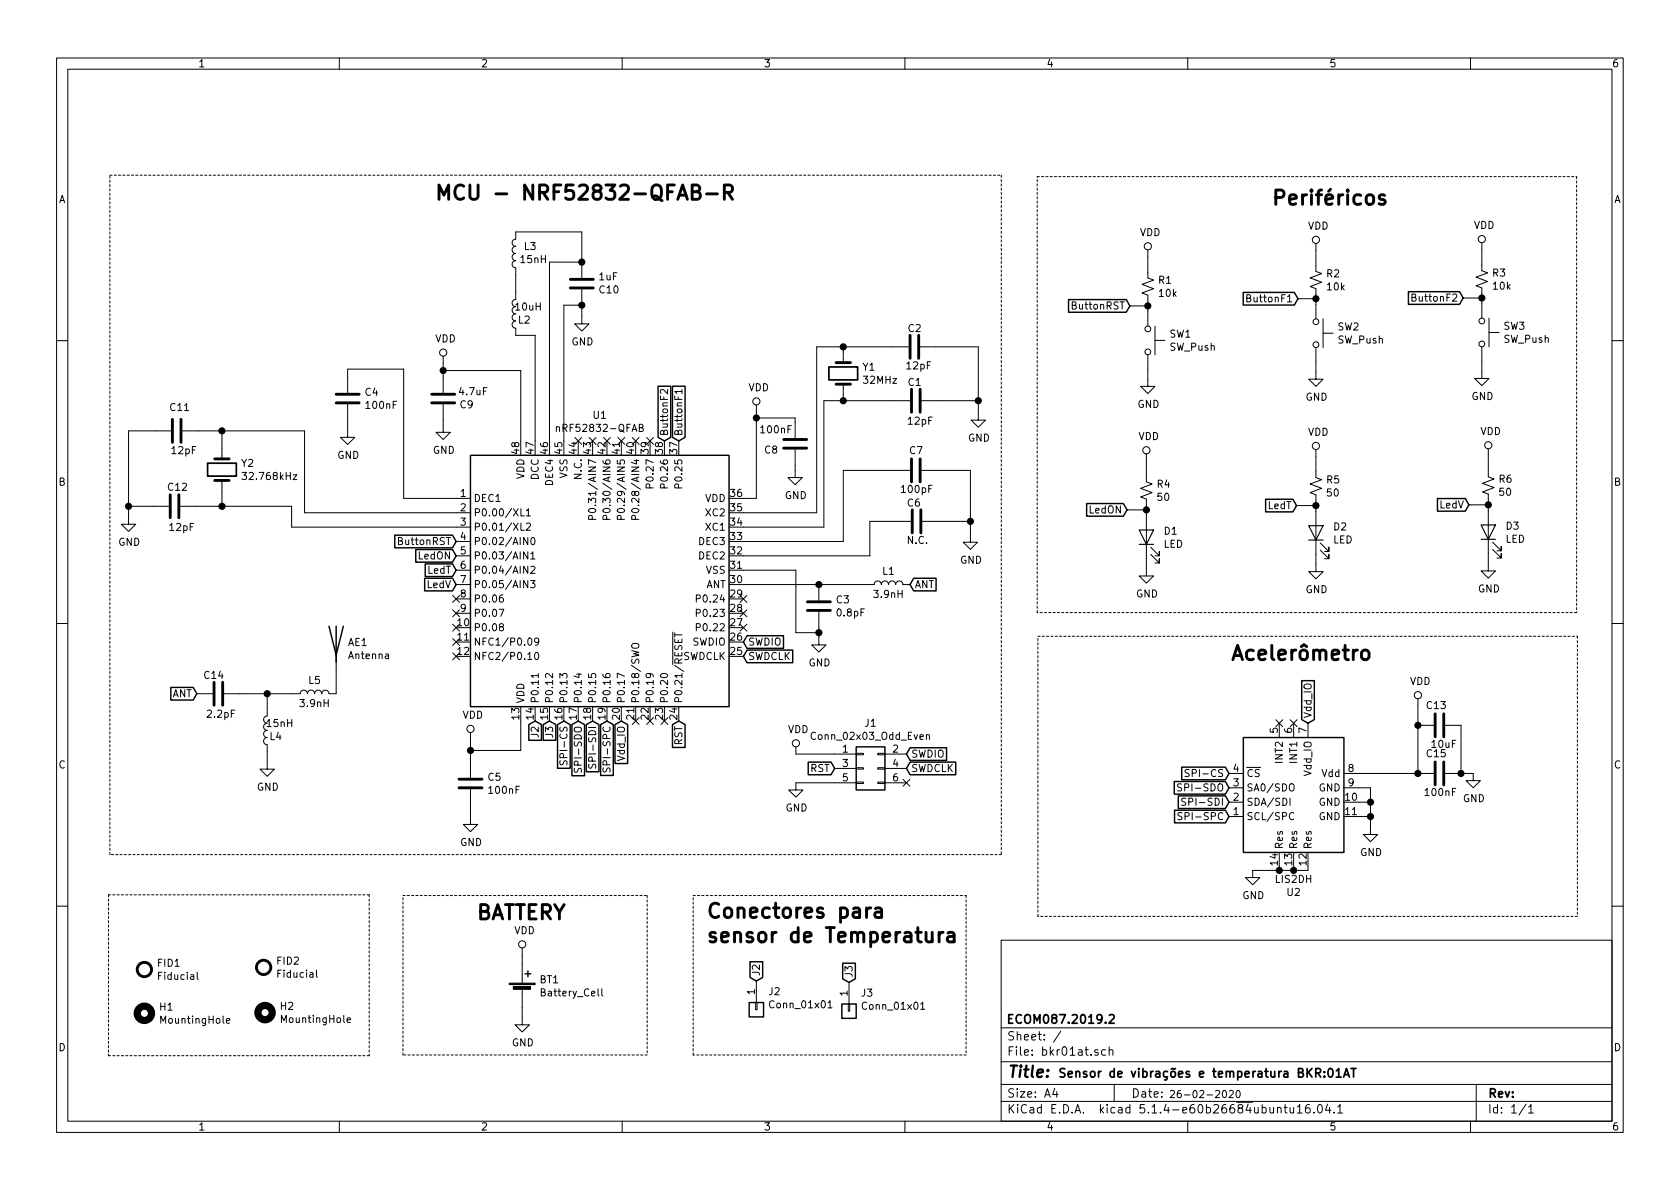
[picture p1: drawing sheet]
EESchema Schematic File Version 4
LIBS:bkr01at-cache
EELAYER 30 0
EELAYER END
$Descr A4 11693 8268
encoding utf-8
Sheet 1 1
Title ""
Date ""
Rev ""
Comp ""
Comment1 ""
Comment2 ""
Comment3 ""
Comment4 ""
$EndDescr
Text Notes 7360 7505 0    60   ~ 12
Sensor de vibrações e temperatura BKR:01AT
Text Notes 7000 7130 0    60   ~ 12
ECOM087.2019.2
Text Notes 8135 7645 0    50   ~ 0
26-02-2020
$Comp
L nrf52832-qfab:nRF52832-QFAB U1
U 1 1
P 4175 4010
F 0 "U1" H 4175 5141 50  0000 C CNN
F 1 "nRF52832-QFAB" H 4175 5050 50  0000 C CNN
F 2 "Package_DFN_QFN:QFN-48-1EP_6x6mm_P0.4mm_EP4.6x4.6mm" H 4175 1910 50  0001 C CNN
F 3 "http://infocenter.nordicsemi.com/pdf/nRF52832_PS_v1.4.pdf" H 3675 4210 50  0001 C CNN
	1    4175 4010
	1    0    0    -1  
$EndComp
$Comp
L Device:C C3
U 1 1
P 5700 4210
F 0 "C3" H 5815 4256 50  0000 L CNN
F 1 "0.8pF" H 5815 4165 50  0000 L CNN
F 2 "Capacitor_SMD:C_0402_1005Metric" H 5738 4060 50  0001 C CNN
F 3 "~" H 5700 4210 50  0001 C CNN
	1    5700 4210
	1    0    0    -1  
$EndComp
$Comp
L Device:C C4
U 1 1
P 2420 2765
F 0 "C4" H 2535 2811 50  0000 L CNN
F 1 "100nF" H 2535 2720 50  0000 L CNN
F 2 "Capacitor_SMD:C_0402_1005Metric" H 2458 2615 50  0001 C CNN
F 3 "~" H 2420 2765 50  0001 C CNN
	1    2420 2765
	1    0    0    -1  
$EndComp
$Comp
L Device:C C5
U 1 1
P 3275 5445
F 0 "C5" H 3390 5491 50  0000 L CNN
F 1 "100nF" H 3390 5400 50  0000 L CNN
F 2 "Capacitor_SMD:C_0402_1005Metric" H 3313 5295 50  0001 C CNN
F 3 "~" H 3275 5445 50  0001 C CNN
	1    3275 5445
	1    0    0    -1  
$EndComp
Wire Wire Line
	3175 3460 2810 3460
Wire Wire Line
	2810 3460 2810 2560
Wire Wire Line
	2810 2560 2420 2560
Wire Wire Line
	2420 2560 2420 2615
Wire Wire Line
	5175 3460 5265 3460
$Comp
L power:GND #PWR0101
U 1 1
P 5535 3265
F 0 "#PWR0101" H 5535 3015 50  0001 C CNN
F 1 "GND" H 5540 3092 50  0000 C CNN
F 2 "" H 5535 3265 50  0001 C CNN
F 3 "" H 5535 3265 50  0001 C CNN
	1    5535 3265
	1    0    0    -1  
$EndComp
Wire Wire Line
	5535 3230 5535 3265
Wire Wire Line
	5175 3560 5685 3560
Wire Wire Line
	5685 3560 5685 2405
Wire Wire Line
	5685 2405 5870 2405
$Comp
L power:GND #PWR0102
U 1 1
P 6810 2865
F 0 "#PWR0102" H 6810 2615 50  0001 C CNN
F 1 "GND" H 6815 2692 50  0000 C CNN
F 2 "" H 6810 2865 50  0001 C CNN
F 3 "" H 6810 2865 50  0001 C CNN
	1    6810 2865
	1    0    0    -1  
$EndComp
Wire Wire Line
	6515 2405 6810 2405
Wire Wire Line
	6810 2405 6810 2780
Wire Wire Line
	6525 2780 6810 2780
Wire Wire Line
	6225 2780 5870 2780
Wire Wire Line
	5735 3660 5175 3660
$Comp
L power:GND #PWR0103
U 1 1
P 6755 3715
F 0 "#PWR0103" H 6755 3465 50  0001 C CNN
F 1 "GND" H 6760 3542 50  0000 C CNN
F 2 "" H 6755 3715 50  0001 C CNN
F 3 "" H 6755 3715 50  0001 C CNN
	1    6755 3715
	1    0    0    -1  
$EndComp
Wire Wire Line
	6755 3620 6530 3620
Wire Wire Line
	6525 3265 6755 3265
Wire Wire Line
	6755 3265 6755 3620
Wire Wire Line
	6230 3620 6055 3620
Wire Wire Line
	6055 3620 6055 3860
Wire Wire Line
	6055 3860 5175 3860
Wire Wire Line
	6225 3265 5870 3265
Wire Wire Line
	5870 3265 5870 3760
Wire Wire Line
	5870 3760 5175 3760
Wire Wire Line
	3175 3560 2120 3560
Wire Wire Line
	2120 3560 2120 2990
$Comp
L Device:Crystal Y1
U 1 1
P 5870 2590
F 0 "Y1" V 5824 2721 50  0000 L CNN
F 1 "32MHz" V 5915 2721 50  0000 L CNN
F 2 "Crystal:Crystal_SMD_2016-4Pin_2.0x1.6mm" H 5870 2590 50  0001 C CNN
F 3 "~" H 5870 2590 50  0001 C CNN
	1    5870 2590
	0    1    1    0   
$EndComp
$Comp
L Device:Crystal Y2
U 1 1
P 1545 3260
F 0 "Y2" V 1499 3391 50  0000 L CNN
F 1 "32.768kHz" V 1590 3391 50  0000 L CNN
F 2 "Crystal:Crystal_SMD_3215-2Pin_3.2x1.5mm" H 1545 3260 50  0001 C CNN
F 3 "~" H 1545 3260 50  0001 C CNN
	1    1545 3260
	0    1    1    0   
$EndComp
Wire Wire Line
	2120 2990 1545 2990
$Comp
L Device:L L2
U 1 1
P 3590 2175
F 0 "L2" H 3483 2221 50  0000 L CNN
F 1 "10uH" H 3403 2130 50  0000 L CNN
F 2 "Inductor_SMD:L_0402_1005Metric" H 3590 2175 50  0001 C CNN
F 3 "~" H 3590 2175 50  0001 C CNN
	1    3590 2175
	-1   0    0    1   
$EndComp
$Comp
L Device:L L3
U 1 1
P 3590 1755
F 0 "L3" H 3536 1709 50  0000 R CNN
F 1 "15nH" H 3566 1800 50  0000 R CNN
F 2 "Inductor_SMD:L_0402_1005Metric" H 3590 1755 50  0001 C CNN
F 3 "~" H 3590 1755 50  0001 C CNN
	1    3590 1755
	-1   0    0    1   
$EndComp
Wire Wire Line
	3590 2025 3590 1905
$Comp
L Device:C C10
U 1 1
P 4050 1965
F 0 "C10" H 3785 2011 50  0000 L CNN
F 1 "1uF" H 3795 1920 50  0000 L CNN
F 2 "Capacitor_SMD:C_0402_1005Metric" H 4088 1815 50  0001 C CNN
F 3 "~" H 4050 1965 50  0001 C CNN
	1    4050 1965
	-1   0    0    1   
$EndComp
Wire Wire Line
	3825 1815 3825 3060
Wire Wire Line
	3825 1815 4050 1815
Wire Wire Line
	4050 2115 3925 2115
Wire Wire Line
	3925 2115 3925 3060
Wire Wire Line
	3725 3060 3725 2325
Wire Wire Line
	3725 2325 3590 2325
Wire Wire Line
	4050 1815 4050 1605
Wire Wire Line
	4050 1605 3590 1605
Connection ~ 4050 1815
$Comp
L power:GND #PWR0104
U 1 1
P 4050 2195
F 0 "#PWR0104" H 4050 1945 50  0001 C CNN
F 1 "GND" H 4055 2022 50  0000 C CNN
F 2 "" H 4050 2195 50  0001 C CNN
F 3 "" H 4050 2195 50  0001 C CNN
	1    4050 2195
	1    0    0    -1  
$EndComp
$Comp
L power:GND #PWR0105
U 1 1
P 3085 2950
F 0 "#PWR0105" H 3085 2700 50  0001 C CNN
F 1 "GND" H 3090 2777 50  0000 C CNN
F 2 "" H 3085 2950 50  0001 C CNN
F 3 "" H 3085 2950 50  0001 C CNN
	1    3085 2950
	1    0    0    -1  
$EndComp
Wire Wire Line
	3085 2915 3085 2950
Wire Wire Line
	4050 2115 4050 2195
Connection ~ 4050 2115
Wire Wire Line
	6810 2865 6810 2780
Connection ~ 6810 2780
Wire Wire Line
	6755 3715 6755 3620
Connection ~ 6755 3620
$Comp
L power:GND #PWR0106
U 1 1
P 2420 2985
F 0 "#PWR0106" H 2420 2735 50  0001 C CNN
F 1 "GND" H 2425 2812 50  0000 C CNN
F 2 "" H 2420 2985 50  0001 C CNN
F 3 "" H 2420 2985 50  0001 C CNN
	1    2420 2985
	1    0    0    -1  
$EndComp
Wire Wire Line
	2420 2985 2420 2915
Wire Wire Line
	5870 2740 5870 2780
Connection ~ 5870 2780
Wire Wire Line
	5870 2780 5735 2780
Wire Wire Line
	5870 2440 5870 2405
Connection ~ 5870 2405
Wire Wire Line
	5870 2405 6215 2405
$Comp
L power:VDD #PWR0107
U 1 1
P 5265 2860
F 0 "#PWR0107" H 5265 2710 50  0001 C CNN
F 1 "VDD" H 5282 3033 50  0000 C CNN
F 2 "" H 5265 2860 50  0001 C CNN
F 3 "" H 5265 2860 50  0001 C CNN
	1    5265 2860
	1    0    0    -1  
$EndComp
$Comp
L power:VDD #PWR0108
U 1 1
P 3275 5140
F 0 "#PWR0108" H 3275 4990 50  0001 C CNN
F 1 "VDD" H 3292 5313 50  0000 C CNN
F 2 "" H 3275 5140 50  0001 C CNN
F 3 "" H 3275 5140 50  0001 C CNN
	1    3275 5140
	1    0    0    -1  
$EndComp
Wire Wire Line
	1365 3515 1545 3515
Wire Wire Line
	2030 3515 2030 3660
Wire Wire Line
	2030 3660 3175 3660
Wire Wire Line
	1080 2990 895  2990
Wire Wire Line
	895  2990 895  3515
Wire Wire Line
	895  3515 1065 3515
$Comp
L power:GND #PWR0109
U 1 1
P 895 3590
F 0 "#PWR0109" H 895 3340 50  0001 C CNN
F 1 "GND" H 900 3417 50  0000 C CNN
F 2 "" H 895 3590 50  0001 C CNN
F 3 "" H 895 3590 50  0001 C CNN
	1    895  3590
	1    0    0    -1  
$EndComp
Wire Wire Line
	895  3590 895  3515
Connection ~ 895  3515
Wire Wire Line
	1545 3410 1545 3515
Connection ~ 1545 3515
Wire Wire Line
	1545 3515 2030 3515
Wire Wire Line
	1545 3110 1545 2990
Connection ~ 1545 2990
Wire Wire Line
	1545 2990 1380 2990
$Comp
L power:GND #PWR0110
U 1 1
P 3275 5680
F 0 "#PWR0110" H 3275 5430 50  0001 C CNN
F 1 "GND" H 3280 5507 50  0000 C CNN
F 2 "" H 3275 5680 50  0001 C CNN
F 3 "" H 3275 5680 50  0001 C CNN
	1    3275 5680
	1    0    0    -1  
$EndComp
Wire Wire Line
	3275 5595 3275 5680
$Comp
L power:GND #PWR0111
U 1 1
P 5700 4430
F 0 "#PWR0111" H 5700 4180 50  0001 C CNN
F 1 "GND" H 5705 4257 50  0000 C CNN
F 2 "" H 5700 4430 50  0001 C CNN
F 3 "" H 5700 4430 50  0001 C CNN
	1    5700 4430
	1    0    0    -1  
$EndComp
Wire Wire Line
	5700 4360 5700 4395
Wire Wire Line
	5175 4060 5700 4060
Connection ~ 5700 4060
Wire Wire Line
	5700 4060 6035 4060
Wire Wire Line
	5735 2780 5735 3660
Wire Wire Line
	5700 4395 5540 4395
Wire Wire Line
	5540 4395 5540 3960
Wire Wire Line
	5540 3960 5175 3960
Connection ~ 5700 4395
Wire Wire Line
	5700 4395 5700 4430
$Comp
L Device:C C11
U 1 1
P 1230 2990
F 0 "C11" V 1065 2936 50  0000 L CNN
F 1 "12pF" V 1365 2945 50  0000 L CNN
F 2 "Capacitor_SMD:C_0402_1005Metric" H 1268 2840 50  0001 C CNN
F 3 "~" H 1230 2990 50  0001 C CNN
	1    1230 2990
	0    1    1    0   
$EndComp
$Comp
L Device:C C12
U 1 1
P 1215 3515
F 0 "C12" V 1080 3461 50  0000 L CNN
F 1 "12pF" V 1360 3470 50  0000 L CNN
F 2 "Capacitor_SMD:C_0402_1005Metric" H 1253 3365 50  0001 C CNN
F 3 "~" H 1215 3515 50  0001 C CNN
	1    1215 3515
	0    1    1    0   
$EndComp
Text GLabel 6335 4060 2    50   Input ~ 0
ANT
Wire Wire Line
	5265 2860 5265 2900
$Comp
L Device:C C8
U 1 1
P 5535 3080
F 0 "C8" H 5650 3126 50  0000 L CNN
F 1 "100nF" H 5550 2985 50  0000 L CNN
F 2 "Capacitor_SMD:C_0402_1005Metric" H 5573 2930 50  0001 C CNN
F 3 "~" H 5535 3080 50  0001 C CNN
	1    5535 3080
	-1   0    0    1   
$EndComp
Wire Wire Line
	5535 2930 5535 2900
Wire Wire Line
	5535 2900 5265 2900
Connection ~ 5265 2900
Wire Wire Line
	5265 2900 5265 3460
$Comp
L Device:L L1
U 1 1
P 6185 4060
F 0 "L1" V 6275 4060 50  0000 C CNN
F 1 "3.9nH" V 6114 4060 50  0000 C CNN
F 2 "Inductor_SMD:L_0402_1005Metric" H 6185 4060 50  0001 C CNN
F 3 "~" H 6185 4060 50  0001 C CNN
	1    6185 4060
	0    -1   -1   0   
$EndComp
$Comp
L Device:C C2
U 1 1
P 6365 2405
F 0 "C2" V 6490 2351 50  0000 L CNN
F 1 "12pF" V 6230 2280 50  0000 L CNN
F 2 "Capacitor_SMD:C_0402_1005Metric" H 6403 2255 50  0001 C CNN
F 3 "~" H 6365 2405 50  0001 C CNN
	1    6365 2405
	0    -1   -1   0   
$EndComp
$Comp
L Device:C C1
U 1 1
P 6375 2780
F 0 "C1" V 6500 2736 50  0000 L CNN
F 1 "12pF" V 6230 2655 50  0000 L CNN
F 2 "Capacitor_SMD:C_0402_1005Metric" H 6413 2630 50  0001 C CNN
F 3 "~" H 6375 2780 50  0001 C CNN
	1    6375 2780
	0    -1   -1   0   
$EndComp
$Comp
L Device:C C6
U 1 1
P 6380 3620
F 0 "C6" V 6505 3586 50  0000 L CNN
F 1 "N.C." V 6245 3535 50  0000 L CNN
F 2 "Capacitor_SMD:C_0402_1005Metric" H 6418 3470 50  0001 C CNN
F 3 "~" H 6380 3620 50  0001 C CNN
	1    6380 3620
	0    -1   -1   0   
$EndComp
$Comp
L Device:C C7
U 1 1
P 6375 3265
F 0 "C7" V 6510 3211 50  0000 L CNN
F 1 "100pF" V 6240 3140 50  0000 L CNN
F 2 "Capacitor_SMD:C_0402_1005Metric" H 6413 3115 50  0001 C CNN
F 3 "~" H 6375 3265 50  0001 C CNN
	1    6375 3265
	0    -1   -1   0   
$EndComp
NoConn ~ 4525 5010
NoConn ~ 5175 4360
NoConn ~ 5175 4160
NoConn ~ 3175 4160
NoConn ~ 3175 4260
NoConn ~ 3175 4360
NoConn ~ 3175 4460
NoConn ~ 3175 4560
NoConn ~ 4525 3060
NoConn ~ 4425 3060
NoConn ~ 4325 3060
NoConn ~ 4225 3060
NoConn ~ 4125 3060
NoConn ~ 4025 3060
$Comp
L Device:C C9
U 1 1
P 3085 2765
F 0 "C9" H 2870 2811 50  0000 L CNN
F 1 "4.7uF" H 2770 2720 50  0000 L CNN
F 2 "Capacitor_SMD:C_0402_1005Metric" H 3123 2615 50  0001 C CNN
F 3 "~" H 3085 2765 50  0001 C CNN
	1    3085 2765
	-1   0    0    1   
$EndComp
NoConn ~ 5175 4260
NoConn ~ 4625 5010
Wire Notes Line
	6970 1210 6970 5940
Wire Notes Line
	6970 5940 765  5940
Wire Notes Line
	765  5940 765  1210
Wire Notes Line
	765  1210 6970 1210
Text Notes 3020 1400 0    100  ~ 20
MCU - NRF52832-QFAB-R
$Comp
L Device:C C14
U 1 1
P 1520 4820
F 0 "C14" V 1645 4776 50  0000 L CNN
F 1 "2.2pF" V 1375 4695 50  0000 L CNN
F 2 "Capacitor_SMD:C_0402_1005Metric" H 1558 4670 50  0001 C CNN
F 3 "~" H 1520 4820 50  0001 C CNN
	1    1520 4820
	0    -1   -1   0   
$EndComp
$Comp
L Device:L L5
U 1 1
P 2190 4820
F 0 "L5" V 2280 4820 50  0000 C CNN
F 1 "3.9nH" V 2119 4820 50  0000 C CNN
F 2 "Inductor_SMD:L_0402_1005Metric" H 2190 4820 50  0001 C CNN
F 3 "~" H 2190 4820 50  0001 C CNN
	1    2190 4820
	0    -1   -1   0   
$EndComp
$Comp
L Device:L L4
U 1 1
P 1860 5075
F 0 "L4" H 1753 5121 50  0000 L CNN
F 1 "15nH" H 1673 5030 50  0000 L CNN
F 2 "Inductor_SMD:L_0402_1005Metric" H 1860 5075 50  0001 C CNN
F 3 "~" H 1860 5075 50  0001 C CNN
	1    1860 5075
	-1   0    0    1   
$EndComp
Text GLabel 1370 4820 0    50   Input ~ 0
ANT
Wire Wire Line
	1670 4820 1860 4820
Wire Wire Line
	1860 4925 1860 4820
Connection ~ 1860 4820
Wire Wire Line
	1860 4820 2040 4820
$Comp
L power:GND #PWR0115
U 1 1
P 1860 5295
F 0 "#PWR0115" H 1860 5045 50  0001 C CNN
F 1 "GND" H 1865 5122 50  0000 C CNN
F 2 "" H 1860 5295 50  0001 C CNN
F 3 "" H 1860 5295 50  0001 C CNN
	1    1860 5295
	1    0    0    -1  
$EndComp
Wire Wire Line
	1860 5225 1860 5295
$Comp
L Device:Antenna AE1
U 1 1
P 2340 4450
F 0 "AE1" H 2420 4439 50  0000 L CNN
F 1 "Antenna" H 2420 4348 50  0000 L CNN
F 2 "antena_ble:2450AT18B100" H 2340 4450 50  0001 C CNN
F 3 "~" H 2340 4450 50  0001 C CNN
	1    2340 4450
	1    0    0    -1  
$EndComp
Wire Wire Line
	2340 4820 2340 4650
$Comp
L Switch:SW_Push SW3
U 1 1
P 10315 2305
F 0 "SW3" V 10269 2453 50  0000 L CNN
F 1 "SW_Push" V 10360 2453 50  0000 L CNN
F 2 "Button_Switch_SMD:SW_MEC_5GSH9" H 10315 2505 50  0001 C CNN
F 3 "~" H 10315 2505 50  0001 C CNN
	1    10315 2305
	0    1    1    0   
$EndComp
$Comp
L Switch:SW_Push SW2
U 1 1
P 9160 2310
F 0 "SW2" V 9114 2458 50  0000 L CNN
F 1 "SW_Push" V 9205 2458 50  0000 L CNN
F 2 "Button_Switch_SMD:SW_MEC_5GSH9" H 9160 2510 50  0001 C CNN
F 3 "~" H 9160 2510 50  0001 C CNN
	1    9160 2310
	0    1    1    0   
$EndComp
$Comp
L Switch:SW_Push SW1
U 1 1
P 7990 2360
F 0 "SW1" V 7944 2508 50  0000 L CNN
F 1 "SW_Push" V 8035 2508 50  0000 L CNN
F 2 "Button_Switch_SMD:SW_MEC_5GSH9" H 7990 2560 50  0001 C CNN
F 3 "~" H 7990 2560 50  0001 C CNN
	1    7990 2360
	0    1    1    0   
$EndComp
$Comp
L power:GND #PWR0116
U 1 1
P 7990 2630
F 0 "#PWR0116" H 7990 2380 50  0001 C CNN
F 1 "GND" H 7995 2457 50  0000 C CNN
F 2 "" H 7990 2630 50  0001 C CNN
F 3 "" H 7990 2630 50  0001 C CNN
	1    7990 2630
	1    0    0    -1  
$EndComp
Wire Wire Line
	7990 2560 7990 2630
$Comp
L power:GND #PWR0117
U 1 1
P 9160 2580
F 0 "#PWR0117" H 9160 2330 50  0001 C CNN
F 1 "GND" H 9165 2407 50  0000 C CNN
F 2 "" H 9160 2580 50  0001 C CNN
F 3 "" H 9160 2580 50  0001 C CNN
	1    9160 2580
	1    0    0    -1  
$EndComp
$Comp
L power:GND #PWR0118
U 1 1
P 10315 2575
F 0 "#PWR0118" H 10315 2325 50  0001 C CNN
F 1 "GND" H 10320 2402 50  0000 C CNN
F 2 "" H 10315 2575 50  0001 C CNN
F 3 "" H 10315 2575 50  0001 C CNN
	1    10315 2575
	1    0    0    -1  
$EndComp
$Comp
L Device:R_Small_US R1
U 1 1
P 7990 1985
F 0 "R1" H 8058 2031 50  0000 L CNN
F 1 "10k" H 8058 1940 50  0000 L CNN
F 2 "Resistor_SMD:R_0402_1005Metric" H 7990 1985 50  0001 C CNN
F 3 "~" H 7990 1985 50  0001 C CNN
	1    7990 1985
	1    0    0    -1  
$EndComp
$Comp
L Device:R_Small_US R2
U 1 1
P 9160 1940
F 0 "R2" H 9228 1986 50  0000 L CNN
F 1 "10k" H 9228 1895 50  0000 L CNN
F 2 "Resistor_SMD:R_0402_1005Metric" H 9160 1940 50  0001 C CNN
F 3 "~" H 9160 1940 50  0001 C CNN
	1    9160 1940
	1    0    0    -1  
$EndComp
$Comp
L Device:R_Small_US R3
U 1 1
P 10315 1935
F 0 "R3" H 10383 1981 50  0000 L CNN
F 1 "10k" H 10383 1890 50  0000 L CNN
F 2 "Resistor_SMD:R_0402_1005Metric" H 10315 1935 50  0001 C CNN
F 3 "~" H 10315 1935 50  0001 C CNN
	1    10315 1935
	1    0    0    -1  
$EndComp
Wire Wire Line
	7990 2085 7990 2120
Wire Wire Line
	9160 2040 9160 2070
Wire Wire Line
	10315 2035 10315 2065
$Comp
L power:VDD #PWR0119
U 1 1
P 7990 1780
F 0 "#PWR0119" H 7990 1630 50  0001 C CNN
F 1 "VDD" H 8007 1953 50  0000 C CNN
F 2 "" H 7990 1780 50  0001 C CNN
F 3 "" H 7990 1780 50  0001 C CNN
	1    7990 1780
	1    0    0    -1  
$EndComp
$Comp
L power:VDD #PWR0120
U 1 1
P 9160 1735
F 0 "#PWR0120" H 9160 1585 50  0001 C CNN
F 1 "VDD" H 9177 1908 50  0000 C CNN
F 2 "" H 9160 1735 50  0001 C CNN
F 3 "" H 9160 1735 50  0001 C CNN
	1    9160 1735
	1    0    0    -1  
$EndComp
$Comp
L power:VDD #PWR0121
U 1 1
P 10315 1730
F 0 "#PWR0121" H 10315 1580 50  0001 C CNN
F 1 "VDD" H 10332 1903 50  0000 C CNN
F 2 "" H 10315 1730 50  0001 C CNN
F 3 "" H 10315 1730 50  0001 C CNN
	1    10315 1730
	1    0    0    -1  
$EndComp
Wire Wire Line
	7990 1780 7990 1885
Wire Wire Line
	9160 1735 9160 1840
Wire Wire Line
	10315 1730 10315 1835
Wire Wire Line
	9160 2510 9160 2580
Wire Wire Line
	10315 2505 10315 2575
$Comp
L power:GND #PWR0122
U 1 1
P 7980 3950
F 0 "#PWR0122" H 7980 3700 50  0001 C CNN
F 1 "GND" H 7985 3777 50  0000 C CNN
F 2 "" H 7980 3950 50  0001 C CNN
F 3 "" H 7980 3950 50  0001 C CNN
	1    7980 3950
	1    0    0    -1  
$EndComp
Wire Wire Line
	7980 3880 7980 3950
$Comp
L Device:R_Small_US R4
U 1 1
P 7980 3405
F 0 "R4" H 8048 3451 50  0000 L CNN
F 1 "50" H 8048 3360 50  0000 L CNN
F 2 "Resistor_SMD:R_0402_1005Metric" H 7980 3405 50  0001 C CNN
F 3 "~" H 7980 3405 50  0001 C CNN
	1    7980 3405
	1    0    0    -1  
$EndComp
Wire Wire Line
	7980 3505 7980 3540
$Comp
L power:VDD #PWR0123
U 1 1
P 7980 3200
F 0 "#PWR0123" H 7980 3050 50  0001 C CNN
F 1 "VDD" H 7997 3373 50  0000 C CNN
F 2 "" H 7980 3200 50  0001 C CNN
F 3 "" H 7980 3200 50  0001 C CNN
	1    7980 3200
	1    0    0    -1  
$EndComp
$Comp
L Device:LED D1
U 1 1
P 7980 3730
F 0 "D1" V 8019 3613 50  0000 R CNN
F 1 "LED" V 7928 3613 50  0000 R CNN
F 2 "LED_SMD:LED_0603_1608Metric" H 7980 3730 50  0001 C CNN
F 3 "~" H 7980 3730 50  0001 C CNN
	1    7980 3730
	0    -1   -1   0   
$EndComp
$Comp
L power:GND #PWR0124
U 1 1
P 9160 3920
F 0 "#PWR0124" H 9160 3670 50  0001 C CNN
F 1 "GND" H 9165 3747 50  0000 C CNN
F 2 "" H 9160 3920 50  0001 C CNN
F 3 "" H 9160 3920 50  0001 C CNN
	1    9160 3920
	1    0    0    -1  
$EndComp
Wire Wire Line
	9160 3850 9160 3920
$Comp
L Device:R_Small_US R5
U 1 1
P 9160 3375
F 0 "R5" H 9228 3421 50  0000 L CNN
F 1 "50" H 9228 3330 50  0000 L CNN
F 2 "Resistor_SMD:R_0402_1005Metric" H 9160 3375 50  0001 C CNN
F 3 "~" H 9160 3375 50  0001 C CNN
	1    9160 3375
	1    0    0    -1  
$EndComp
Wire Wire Line
	9160 3475 9160 3510
$Comp
L power:VDD #PWR0125
U 1 1
P 9160 3170
F 0 "#PWR0125" H 9160 3020 50  0001 C CNN
F 1 "VDD" H 9177 3343 50  0000 C CNN
F 2 "" H 9160 3170 50  0001 C CNN
F 3 "" H 9160 3170 50  0001 C CNN
	1    9160 3170
	1    0    0    -1  
$EndComp
Wire Wire Line
	9160 3170 9160 3275
$Comp
L Device:LED D2
U 1 1
P 9160 3700
F 0 "D2" V 9199 3583 50  0000 R CNN
F 1 "LED" V 9108 3583 50  0000 R CNN
F 2 "LED_SMD:LED_0603_1608Metric" H 9160 3700 50  0001 C CNN
F 3 "~" H 9160 3700 50  0001 C CNN
	1    9160 3700
	0    -1   -1   0   
$EndComp
$Comp
L power:GND #PWR0126
U 1 1
P 10360 3915
F 0 "#PWR0126" H 10360 3665 50  0001 C CNN
F 1 "GND" H 10365 3742 50  0000 C CNN
F 2 "" H 10360 3915 50  0001 C CNN
F 3 "" H 10360 3915 50  0001 C CNN
	1    10360 3915
	1    0    0    -1  
$EndComp
Wire Wire Line
	10360 3845 10360 3915
$Comp
L Device:R_Small_US R6
U 1 1
P 10360 3370
F 0 "R6" H 10428 3416 50  0000 L CNN
F 1 "50" H 10428 3325 50  0000 L CNN
F 2 "Resistor_SMD:R_0402_1005Metric" H 10360 3370 50  0001 C CNN
F 3 "~" H 10360 3370 50  0001 C CNN
	1    10360 3370
	1    0    0    -1  
$EndComp
Wire Wire Line
	10360 3470 10360 3505
$Comp
L power:VDD #PWR0127
U 1 1
P 10360 3165
F 0 "#PWR0127" H 10360 3015 50  0001 C CNN
F 1 "VDD" H 10377 3338 50  0000 C CNN
F 2 "" H 10360 3165 50  0001 C CNN
F 3 "" H 10360 3165 50  0001 C CNN
	1    10360 3165
	1    0    0    -1  
$EndComp
Wire Wire Line
	10360 3165 10360 3270
$Comp
L Device:LED D3
U 1 1
P 10360 3695
F 0 "D3" V 10399 3578 50  0000 R CNN
F 1 "LED" V 10308 3578 50  0000 R CNN
F 2 "LED_SMD:LED_0603_1608Metric" H 10360 3695 50  0001 C CNN
F 3 "~" H 10360 3695 50  0001 C CNN
	1    10360 3695
	0    -1   -1   0   
$EndComp
Text GLabel 3175 3760 0    50   Input ~ 0
ButtonRST
Text GLabel 3175 3860 0    50   Input ~ 0
LedON
Text GLabel 7865 2120 0    50   Input ~ 0
ButtonRST
Text GLabel 7845 3540 0    50   Input ~ 0
LedON
Wire Wire Line
	7980 3540 7845 3540
Connection ~ 7980 3540
Wire Wire Line
	7980 3540 7980 3580
Wire Wire Line
	7990 2120 7865 2120
Connection ~ 7990 2120
Wire Wire Line
	7990 2120 7990 2160
Text GLabel 9035 2070 0    50   Input ~ 0
ButtonF1
Wire Wire Line
	9160 2070 9035 2070
Connection ~ 9160 2070
Wire Wire Line
	9160 2070 9160 2110
Text GLabel 10185 2065 0    50   Input ~ 0
ButtonF2
Wire Wire Line
	10185 2065 10315 2065
Connection ~ 10315 2065
Wire Wire Line
	10315 2065 10315 2105
Text GLabel 9025 3510 0    50   Input ~ 0
LedT
Wire Wire Line
	9025 3510 9160 3510
Connection ~ 9160 3510
Wire Wire Line
	9160 3510 9160 3550
Text GLabel 10225 3505 0    50   Input ~ 0
LedV
Wire Wire Line
	10225 3505 10360 3505
Connection ~ 10360 3505
Wire Wire Line
	10360 3505 10360 3545
Text Notes 8845 1435 0    100  ~ 20
Periféricos
Text GLabel 3175 3960 0    50   Input ~ 0
LedT
Text GLabel 3175 4060 0    50   Input ~ 0
LedV
Text GLabel 4725 3060 1    50   Input ~ 0
ButtonF1
Text GLabel 4625 3060 1    50   Input ~ 0
ButtonF2
$Comp
L Connector_Generic:Conn_02x03_Odd_Even J1
U 1 1
P 6010 5340
F 0 "J1" H 6060 5657 50  0000 C CNN
F 1 "Conn_02x03_Odd_Even" H 6060 5566 50  0000 C CNN
F 2 "Connector:Tag-Connect_TC2030-IDC-NL_2x03_P1.27mm_Vertical" H 6010 5340 50  0001 C CNN
F 3 "~" H 6010 5340 50  0001 C CNN
	1    6010 5340
	1    0    0    -1  
$EndComp
Text GLabel 4725 5010 3    50   Input ~ 0
RST
Text GLabel 5810 5340 0    50   Input ~ 0
RST
Text GLabel 5175 4460 2    50   Input ~ 0
SWDIO
Text GLabel 6310 5240 2    50   Input ~ 0
SWDIO
Text GLabel 6310 5340 2    50   Input ~ 0
SWDCLK
Text GLabel 5175 4560 2    50   Input ~ 0
SWDCLK
$Comp
L power:GND #PWR0128
U 1 1
P 5540 5440
F 0 "#PWR0128" H 5540 5190 50  0001 C CNN
F 1 "GND" H 5545 5267 50  0000 C CNN
F 2 "" H 5540 5440 50  0001 C CNN
F 3 "" H 5540 5440 50  0001 C CNN
	1    5540 5440
	1    0    0    -1  
$EndComp
$Comp
L power:VDD #PWR0129
U 1 1
P 5540 5240
F 0 "#PWR0129" H 5540 5090 50  0001 C CNN
F 1 "VDD" H 5557 5413 50  0000 C CNN
F 2 "" H 5540 5240 50  0001 C CNN
F 3 "" H 5540 5240 50  0001 C CNN
	1    5540 5240
	1    0    0    -1  
$EndComp
Wire Wire Line
	5810 5240 5540 5240
NoConn ~ 6310 5440
Wire Wire Line
	5810 5440 5540 5440
NoConn ~ 4425 5010
$Comp
L power:VDD #PWR0112
U 1 1
P 3085 2520
F 0 "#PWR0112" H 3085 2370 50  0001 C CNN
F 1 "VDD" H 3102 2693 50  0000 C CNN
F 2 "" H 3085 2520 50  0001 C CNN
F 3 "" H 3085 2520 50  0001 C CNN
	1    3085 2520
	1    0    0    -1  
$EndComp
Wire Wire Line
	3625 3060 3625 2570
Wire Wire Line
	3625 2570 3085 2570
Wire Wire Line
	3085 2570 3085 2520
Wire Wire Line
	3085 2570 3085 2615
Connection ~ 3085 2570
Wire Wire Line
	3625 5010 3625 5215
Wire Wire Line
	3625 5215 3275 5215
Wire Wire Line
	3275 5215 3275 5140
Wire Wire Line
	3275 5295 3275 5215
Connection ~ 3275 5215
Wire Notes Line
	7220 1220 10975 1220
Wire Notes Line
	10975 1220 10975 4255
Wire Notes Line
	10975 4255 7220 4255
Wire Notes Line
	7220 4255 7220 1220
Wire Wire Line
	7980 3200 7980 3305
$Comp
L sensor_motion:LIS2DH U2
U 1 1
P 9055 5825
F 0 "U2" H 9105 6206 50  0000 C CNN
F 1 "LIS2DH" H 9105 6115 50  0000 C CNN
F 2 "Package_LGA:LGA-14_2x2mm_P0.35mm_LayoutBorder3x4y" H 9105 4925 50  0001 C CNN
F 3 "http://www.st.com/web/en/resource/technical/document/datasheet/DM00042751.pdf" H 9505 5475 50  0001 C CNN
	1    9055 5825
	-1   0    0    1   
$EndComp
Text GLabel 8555 5675 0    50   Input ~ 0
SPI-SPC
Text GLabel 8555 5575 0    50   Input ~ 0
SPI-SDI
Text GLabel 8555 5475 0    50   Input ~ 0
SPI-SDO
Text GLabel 8555 5375 0    50   Input ~ 0
SPI-CS
$Comp
L power:VDD #PWR0130
U 1 1
P 9870 4905
F 0 "#PWR0130" H 9870 4755 50  0001 C CNN
F 1 "VDD" H 9887 5078 50  0000 C CNN
F 2 "" H 9870 4905 50  0001 C CNN
F 3 "" H 9870 4905 50  0001 C CNN
	1    9870 4905
	1    0    0    -1  
$EndComp
$Comp
L power:GND #PWR0131
U 1 1
P 8720 6050
F 0 "#PWR0131" H 8720 5800 50  0001 C CNN
F 1 "GND" H 8725 5877 50  0000 C CNN
F 2 "" H 8720 6050 50  0001 C CNN
F 3 "" H 8720 6050 50  0001 C CNN
	1    8720 6050
	1    0    0    -1  
$EndComp
$Comp
L power:GND #PWR0134
U 1 1
P 9540 5750
F 0 "#PWR0134" H 9540 5500 50  0001 C CNN
F 1 "GND" H 9545 5577 50  0000 C CNN
F 2 "" H 9540 5750 50  0001 C CNN
F 3 "" H 9540 5750 50  0001 C CNN
	1    9540 5750
	1    0    0    -1  
$EndComp
Wire Wire Line
	9455 5675 9540 5675
Wire Wire Line
	9540 5675 9540 5750
NoConn ~ 8905 5025
NoConn ~ 9005 5025
$Comp
L Device:C C13
U 1 1
P 10020 5040
F 0 "C13" V 10155 4986 50  0000 L CNN
F 1 "10uF" V 9885 4915 50  0000 L CNN
F 2 "Capacitor_SMD:C_0402_1005Metric" H 10058 4890 50  0001 C CNN
F 3 "~" H 10020 5040 50  0001 C CNN
	1    10020 5040
	0    -1   -1   0   
$EndComp
$Comp
L Device:C C15
U 1 1
P 10020 5375
F 0 "C15" V 10155 5321 50  0000 L CNN
F 1 "100nF" V 9885 5250 50  0000 L CNN
F 2 "Capacitor_SMD:C_0402_1005Metric" H 10058 5225 50  0001 C CNN
F 3 "~" H 10020 5375 50  0001 C CNN
	1    10020 5375
	0    -1   -1   0   
$EndComp
Wire Wire Line
	9455 5375 9870 5375
Wire Wire Line
	9870 5375 9870 5040
Connection ~ 9870 5375
Connection ~ 9870 5040
Wire Wire Line
	9870 5040 9870 4905
Wire Wire Line
	10170 5040 10170 5375
Wire Wire Line
	10170 5375 10255 5375
Connection ~ 10170 5375
$Comp
L power:GND #PWR0137
U 1 1
P 10255 5375
F 0 "#PWR0137" H 10255 5125 50  0001 C CNN
F 1 "GND" H 10260 5202 50  0000 C CNN
F 2 "" H 10255 5375 50  0001 C CNN
F 3 "" H 10255 5375 50  0001 C CNN
	1    10255 5375
	1    0    0    -1  
$EndComp
Text GLabel 9105 5025 1    50   Input ~ 0
Vdd_IO
Wire Wire Line
	9540 5675 9540 5575
Wire Wire Line
	9540 5575 9455 5575
Connection ~ 9540 5675
Wire Wire Line
	9540 5575 9540 5475
Wire Wire Line
	9540 5475 9455 5475
Connection ~ 9540 5575
Wire Wire Line
	8905 6025 8905 6050
Wire Wire Line
	8905 6050 8720 6050
Wire Wire Line
	9005 6025 9005 6050
Wire Wire Line
	9005 6050 8905 6050
Connection ~ 8905 6050
Wire Wire Line
	9105 6025 9105 6050
Wire Wire Line
	9105 6050 9005 6050
Connection ~ 9005 6050
Text GLabel 4225 5010 3    50   Input ~ 0
SPI-SPC
Text GLabel 4125 5010 3    50   Input ~ 0
SPI-SDI
Text GLabel 4025 5010 3    50   Input ~ 0
SPI-SDO
Text GLabel 3925 5010 3    50   Input ~ 0
SPI-CS
Text GLabel 4325 5010 3    50   Input ~ 0
Vdd_IO
Wire Notes Line
	10980 4420 10980 6370
Wire Notes Line
	10980 6370 7225 6370
Wire Notes Line
	7225 6370 7225 4420
Wire Notes Line
	7225 4420 10980 4420
Text Notes 8560 4605 0    100  ~ 20
Acelerômetro
Wire Notes Line
	755  6220 755  7340
Wire Notes Line
	2570 6220 755  6220
Wire Notes Line
	2570 7340 755  7340
Wire Notes Line
	2570 6220 2570 7340
$Comp
L Mechanical:MountingHole H2
U 1 1
P 1845 7040
F 0 "H2" H 1945 7086 50  0000 L CNN
F 1 "MountingHole" H 1945 6995 50  0000 L CNN
F 2 "MountingHole:MountingHole_3.2mm_M3" H 1845 7040 50  0001 C CNN
F 3 "~" H 1845 7040 50  0001 C CNN
	1    1845 7040
	1    0    0    -1  
$EndComp
$Comp
L Mechanical:MountingHole H1
U 1 1
P 1005 7045
F 0 "H1" H 1105 7091 50  0000 L CNN
F 1 "MountingHole" H 1105 7000 50  0000 L CNN
F 2 "MountingHole:MountingHole_3.2mm_M3" H 1005 7045 50  0001 C CNN
F 3 "~" H 1005 7045 50  0001 C CNN
	1    1005 7045
	1    0    0    -1  
$EndComp
$Comp
L Mechanical:Fiducial FID2
U 1 1
P 1835 6725
F 0 "FID2" H 1920 6771 50  0000 L CNN
F 1 "Fiducial" H 1920 6680 50  0000 L CNN
F 2 "Fiducial:Fiducial_0.5mm_Mask1.5mm" H 1835 6725 50  0001 C CNN
F 3 "~" H 1835 6725 50  0001 C CNN
	1    1835 6725
	1    0    0    -1  
$EndComp
$Comp
L Mechanical:Fiducial FID1
U 1 1
P 1005 6740
F 0 "FID1" H 1090 6786 50  0000 L CNN
F 1 "Fiducial" H 1090 6695 50  0000 L CNN
F 2 "Fiducial:Fiducial_0.5mm_Mask1.5mm" H 1005 6740 50  0001 C CNN
F 3 "~" H 1005 6740 50  0001 C CNN
	1    1005 6740
	1    0    0    -1  
$EndComp
Wire Wire Line
	3635 7005 3635 7075
$Comp
L power:GND #PWR0114
U 1 1
P 3635 7075
F 0 "#PWR0114" H 3635 6825 50  0001 C CNN
F 1 "GND" H 3640 6902 50  0000 C CNN
F 2 "" H 3635 7075 50  0001 C CNN
F 3 "" H 3635 7075 50  0001 C CNN
	1    3635 7075
	1    0    0    -1  
$EndComp
Wire Wire Line
	3635 6640 3635 6705
$Comp
L power:VDD #PWR0113
U 1 1
P 3635 6640
F 0 "#PWR0113" H 3635 6490 50  0001 C CNN
F 1 "VDD" H 3652 6813 50  0000 C CNN
F 2 "" H 3635 6640 50  0001 C CNN
F 3 "" H 3635 6640 50  0001 C CNN
	1    3635 6640
	1    0    0    -1  
$EndComp
Text Notes 3310 6410 0    100  ~ 20
BATTERY
Wire Notes Line
	2805 7335 2805 6225
Wire Notes Line
	4505 7335 2805 7335
Wire Notes Line
	4505 6225 4505 7335
Wire Notes Line
	2805 6225 4505 6225
$Comp
L Device:Battery_Cell BT1
U 1 1
P 3635 6905
F 0 "BT1" H 3753 7001 50  0000 L CNN
F 1 "Battery_Cell" H 3753 6910 50  0000 L CNN
F 2 "Battery:Battery_Panasonic_CR2032-VS1N_Vertical_CircularHoles" V 3635 6965 50  0001 C CNN
F 3 "~" V 3635 6965 50  0001 C CNN
	1    3635 6905
	1    0    0    -1  
$EndComp
$Comp
L Connector_Generic:Conn_01x01 J2
U 1 1
P 5265 7020
F 0 "J2" V 5137 7100 50  0000 L CNN
F 1 "Conn_01x01" V 5228 7100 50  0000 L CNN
F 2 "Connector_Wire:SolderWirePad_1x01_Drill0.8mm" H 5265 7020 50  0001 C CNN
F 3 "~" H 5265 7020 50  0001 C CNN
	1    5265 7020
	0    1    1    0   
$EndComp
$Comp
L Connector_Generic:Conn_01x01 J3
U 1 1
P 5910 7030
F 0 "J3" V 5782 7110 50  0000 L CNN
F 1 "Conn_01x01" V 5873 7110 50  0000 L CNN
F 2 "Connector_Wire:SolderWirePad_1x01_Drill0.8mm" H 5910 7030 50  0001 C CNN
F 3 "~" H 5910 7030 50  0001 C CNN
	1    5910 7030
	0    1    1    0   
$EndComp
Text Notes 4910 6570 0    100  ~ 20
Conectores para\nsensor de Temperatura
Wire Notes Line
	4825 6225 6725 6225
Wire Notes Line
	6725 6225 6725 7335
Wire Notes Line
	6725 7335 4825 7335
Wire Notes Line
	4825 7335 4825 6225
Text GLabel 3725 5010 3    50   Input ~ 0
J2
Text GLabel 3825 5010 3    50   Input ~ 0
J3
Text GLabel 5265 6820 1    50   Input ~ 0
J2
Text GLabel 5910 6830 1    50   Input ~ 0
J3
$EndSCHEMATC
